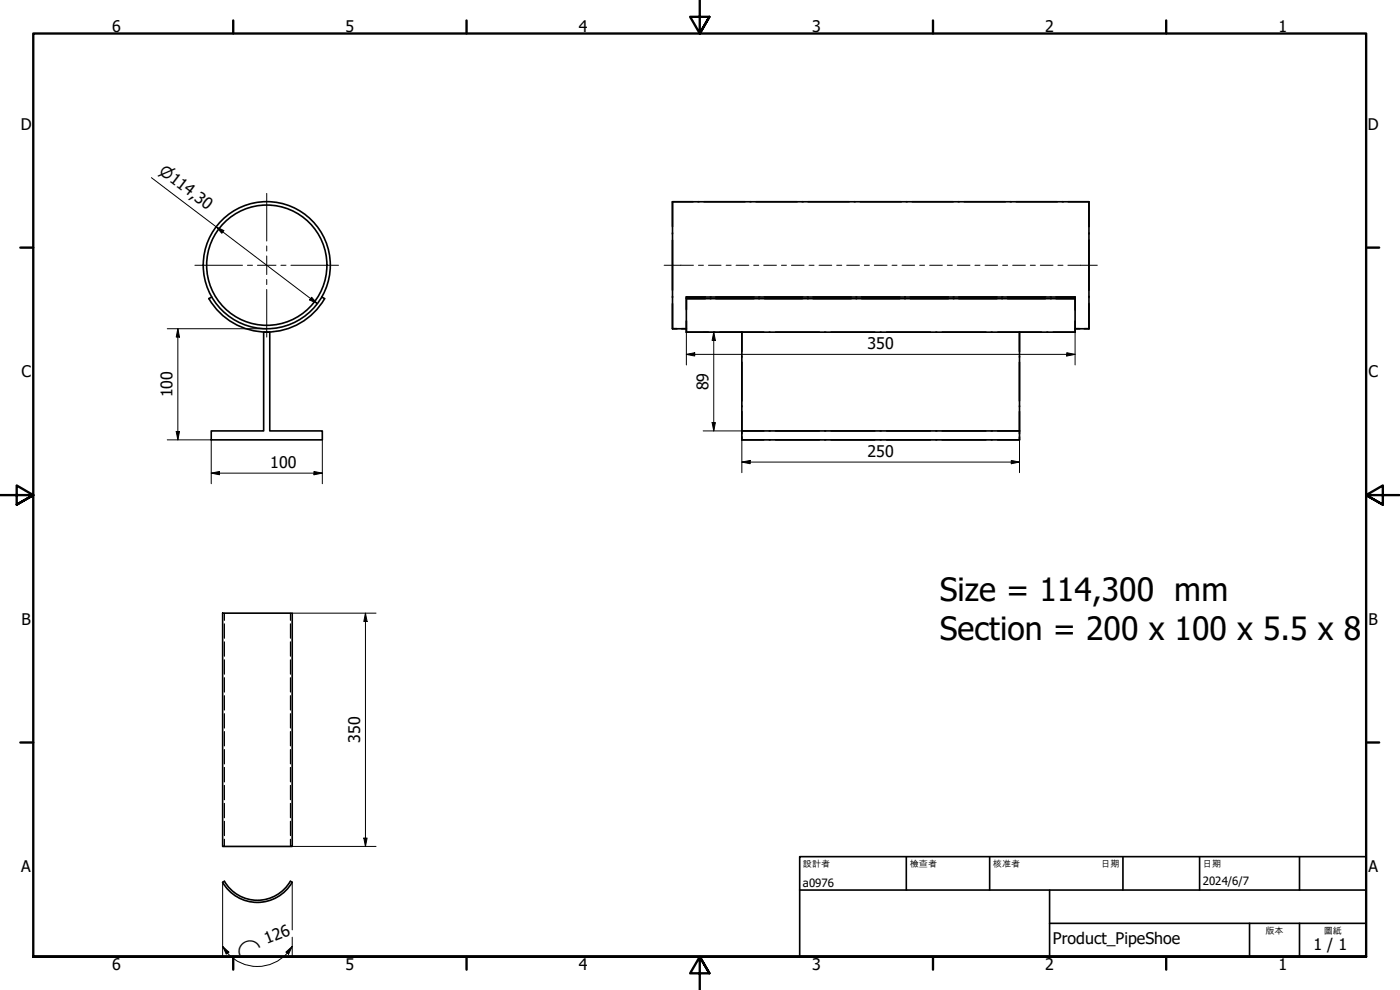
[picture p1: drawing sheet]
<svg xmlns="http://www.w3.org/2000/svg" width="420mm" height="297mm" viewBox="0 0 420 297" stroke-linecap="round" stroke-linejoin="round" font-family="sans-serif">
<g fill="none" stroke="#000" stroke-width=".49">
<path d="M201.8 60.5h125v38.1M201.8 60.5v38.1h4.2M201.8 60.5h6.2M209.5 60.5h.3M211.3 60.5h12.3M225.1 60.5h.3M226.9 60.5h12.3M240.7 60.5h.3M242.5 60.5h12.3M256.4 60.5h.2M258.2 60.5h12.3M272 60.5h.2"/>
<path d="M273.8 60.5h12.3M287.6 60.5h.3M289.4 60.5h12.3M303.2 60.5h.3M305 60.5h12.3M318.9 60.5h.2M320.7 60.5h6.1v7.5M326.8 69.9v.3M326.8 72.1v15M63.5 89.1l-.8 .5M79.1 99.7h1.9v29.6h15.7v2.7h-33.3v-2.7h15.7zM96.6 89.1l.8 .5a20.1 20.1 0 0 1-34.7 0"/>
<path d="M206 89.1v10.6M206 89.1h116.7v.5h-5.8M206 89.5v3.5M206 99.7h23.2M206 89.1v.2M206 96.3v3.4M206 89.1h5.7M211.7 89.6h-5.7h116.7v10.1M213.1 89.6h.3M213.1 89.1h.3M214.8 89.6h11.5M214.8 89.1h11.5"/>
<path d="M222.6 99.7v32.3M222.6 99.7h83.4v29.6h-83.4h6.6M222.6 99.7v5.8M227.7 89.6h.3M227.7 89.1h.3M229.4 89.6h11.5M229.4 89.1h11.5M230.9 99.7h.2M232.8 99.7h13.1M242.3 89.6h.3M242.3 89.1h.3M244 89.6h11.5"/>
<path d="M244 89.1h11.5M247.5 99.7h.3M249.4 99.7h13.1M256.9 89.6h.2M256.9 89.1h.2M258.6 89.6h11.5M258.6 89.1h11.5M264.2 99.7h.2M266.1 99.7h13.1M271.5 89.6h.2M271.5 89.1h.2M273.2 89.6h11.4"/>
<path d="M273.2 89.1h11.4M280.8 99.7h.3M282.8 99.7h13.1M286.1 89.6h.2M286.1 89.1h.2M287.7 89.6h11.5M287.7 89.1h11.5M297.5 99.7h.3M299.4 99.7h23.3M300.6 89.6h.3M300.6 89.1h.3M302.3 89.6h11.5"/>
<path d="M302.3 89.1h11.5M306 99.7v5.8M315.2 89.6h.3M315.2 89.1h.3M316.9 89.1h5.8v.2M322.7 98.6h4.1M322.7 89.5v3.5M322.7 96.3v3.4M326.8 88.9v.4M326.8 91.1v7.5M222.6 106.9v.3M222.6 108.7v11.6"/>
<path d="M306 106.9v.3M306 108.7v11.6M222.6 123.5v6.7M222.6 121.8v.2M222.6 131.1v.9M222.6 132h6.6M230.9 129.3h.2M230.9 132h.2M232.8 129.3h13.1M232.8 132h13.1M247.5 129.3h.3M247.5 132h.3"/>
<path d="M249.4 129.3h13.1M249.4 132h13.1M264.2 129.3h.2M264.2 132h.2M266.1 129.3h13.1M266.1 132h13.1M280.8 129.3h.3M280.8 132h.3M282.8 129.3h13.1M282.8 132h13.1M297.5 129.3h.3M297.5 132h.3"/>
<path d="M299.4 129.3h6.6v2.7h-83.4M306 121.8v.2M306 123.5v6.7M306 131.1v.9h-6.6M66.8 184h20.9v70h-20.9zM87.1 264.4a11.4 11.4 0 0 1-19.7 0l-.6 .3M87.2 264.4l.5 .3a12 12 0 0 1-20.9 0"/>
<circle cx="80.1" cy="79.6" r="18"/>
<circle cx="80.1" cy="79.6" r="19.1"/>
</g>
<g fill="none" stroke="#000" stroke-width=".35">
<path d="M67.3 184v2.1M67.3 187.2v4.3M67.3 192.6v4.3M67.3 198v4.3M87.2 184v2.1M87.2 187.2v4.3M87.2 192.6v4.3M87.2 198v4.3M67.3 203.3v4.3M67.3 208.7v4.3M67.3 214.1v4.3M67.3 219.5v4.3"/>
<path d="M87.2 203.3v4.3M87.2 208.7v4.3M87.2 214.1v4.3M87.2 219.5v4.3M67.3 224.9v4.3M67.3 230.3v4.3M67.3 235.7v4.3M87.2 224.9v4.3M87.2 230.3v4.3M87.2 235.7v4.3M67.3 241.1v4.3M67.3 246.4v4.3"/>
<path d="M67.3 251.8v2.2M87.2 241.1v4.3M87.2 246.4v4.3M87.2 251.8v2.2"/>
</g>
<g fill="none" stroke="#000" stroke-width=".71">
<path d="M70 6.1v4M140 6.1v4M210 0v10.1l-2.9-5.1h5.8l-2.9 5.1 2.9-5.1M280 6.1v4M350 6.1v4M6.1 74.3h3.9M410 74.3h3.9M0 148.6h10l-5-2.9v5.7l5-2.8-5 2.8M420 148.6h-10l5-2.9v5.7l-5-2.8 5 2.8M6.1 222.8h3.9M410 222.8h3.9M10 287.1v-277h400v277h-400h400"/>
<path d="M70 287.1v3.8M140 287.1v3.8M212.9 292l-2.9-4.9 2.9 4.9h-5.8l2.9-4.9v9.9M280 287.1v3.8M350 287.1v3.8"/>
</g>
<path d="M240 257h170v30.1h-170zM272 257v10.1M297 257v10.1M337 257v10.1M360 257v10.1M390 257v10.1M240 267.1h170M315 277h95M315 267.1v20M375 277v10.1M390 277v10.1" fill="none" stroke="#000" stroke-width=".49"/>
<g fill="none" stroke="#000" stroke-width=".3">
<path d="M45.4 53.3l49.8 37.8M64.9 68.1l2.3 1.1-.6 .8zM50.2 98.6h29.7M53.4 98.6l.5 2.5h-1zM53.4 98.6v33.4M93.5 89.2l1.7 1.9-2.3-1.1zM206 99.7v9.8M211 99.7h11.6M214.2 99.7l.5 2.5h-1zM214.2 99.7v29.6M322.7 99.7v9.8M206 106.3l2.5-.5v1z"/>
<path d="M206 106.3h116.7M320.1 105.8l2.6 .5-2.6 .5zM50.2 132h13.2v13.1M52.9 129.5h1l-.5 2.5zM96.7 132v13.1M211 129.3h11.6M213.7 126.8h1l-.5 2.5zM222.6 138.6l2.5-.5v1zM222.6 138.6h83.4M222.6 132v9.8M303.5 138.1l2.5 .5-2.5 .5zM306 132v9.8"/>
<path d="M63.4 142l2.5-.5v1zM63.4 142h33.3M94.2 141.5l2.5 .5-2.5 .5zM87.7 184h25.2M109.7 184l.5 2.5h-1zM109.7 184v70M87.7 254h25.2M109.2 251.5h1l-.5 2.5zM66.8 264.7v22.4M87.7 264.7v14.3M66.8 284l1.9 1.7-.8 .6zM66.8 284l1.5 2"/>
<path d="M68.3 286a12 12 0 0 0 17.9 0M85.8 285.7l1.9-1.7-1.1 2.3zM87.7 284l-1.5 2M87.7 281.2v5.9"/>
</g>
<g fill="#000">
<path d="M64.9 68.1l2.3 1.1-.6 .8zM93.5 89.2l1.7 1.9-2.3-1.1zM53.4 98.6l.5 2.5h-1zM206 106.3l2.5-.5v1zM214.2 99.7l.5 2.5h-1zM320.1 105.8l2.6 .5-2.6 .5zM52.9 129.5h1l-.5 2.5zM213.7 126.8h1l-.5 2.5zM222.6 138.6l2.5-.5v1zM303.5 138.1l2.5 .5-2.5 .5zM63.4 142l2.5-.5v1zM94.2 141.5l2.5 .5-2.5 .5z"/>
<path d="M109.7 184l.5 2.5h-1zM109.2 251.5h1l-.5 2.5zM66.8 284l1.9 1.7-.8 .6zM85.8 285.7l1.9-1.7-1.1 2.3z"/>
</g>
<path d="M80 58v14.3M58.5 79.6h14.3M74.3 79.6h1.5M77.3 79.6h5.5M80 73.8v1.5M80 76.8v5.6M84.3 79.6h1.5M87.3 79.6h14.3M80 83.9v1.5M80 86.9v14.2" fill="none" stroke="#000" stroke-width=".3"/>
<g fill="none" stroke="#000" stroke-width=".3">
<path d="M199.3 79.6h8.8M209.6 79.6h1.5M212.6 79.6h3.8M217.9 79.6h1.5M220.9 79.6h3.8M226.2 79.6h1.5M229.2 79.6h3.8M234.5 79.6h1.5M237.5 79.6h3.8M242.8 79.6h1.5M245.8 79.6h3.8M251.1 79.6h1.5"/>
<path d="M254.1 79.6h3.8M259.4 79.6h1.5M262.4 79.6h3.8M267.7 79.6h1.5M270.7 79.6h3.8M276 79.6h1.5M279 79.6h3.8M284.3 79.6h1.5M287.3 79.6h3.8M292.6 79.6h1.5M295.6 79.6h3.8M300.9 79.6h1.5"/>
<path d="M303.9 79.6h3.8M309.2 79.6h1.5M312.2 79.6h3.8M317.5 79.6h1.5M320.5 79.6h8.8"/>
</g>
<g font-size="9.6">
<text x="282" y="180.4">Size = 114,300 mm</text>
<text x="282" y="191.9">Section = 200 x 100 x 5.5 x 8</text>
</g>
<g font-size="4.8">
<text x="33.7" y="9.6">6</text>
<text x="103.7" y="9.6">5</text>
<text x="173.7" y="9.6">4</text>
<text x="243.7" y="9.6">3</text>
<text x="313.7" y="9.6">2</text>
<text x="383.7" y="9.6">1</text>
<text x="6.2" y="38.9">D</text>
<text x="410.5" y="38.9">D</text>
<text x="260.4" y="104.7">350</text>
<text x="6.4" y="113.2">C</text>
<text x="410.7" y="113.2">C</text>
<text x="51.8" y="119.2" transform="rotate(-90 51.8 119.2)">100</text>
<text x="212.6" y="117.1" transform="rotate(-90 212.6 117.1)">89</text>
<text x="260.4" y="137">250</text>
<text x="81.1" y="140.4">100</text>
<text x="6.4" y="187.4">B</text>
<text x="410.7" y="187.4">B</text>
<text x="108.1" y="222.9" transform="rotate(-90 108.1 222.9)">350</text>
<text x="6.4" y="261.7">A</text>
<text x="410.7" y="261.7">A</text>
<text x="80.1" y="283.3" transform="rotate(-22 80.1 283.3)">126</text>
<text x="316" y="283.4">Product_PipeShoe</text>
<text x="394.2" y="285">1 / 1</text>
<text x="33.7" y="290.9">6</text>
<text x="103.7" y="290.9">5</text>
<text x="173.7" y="290.9">4</text>
<text x="243.7" y="290.9">3</text>
<text x="313.7" y="290.9">2</text>
<text x="383.7" y="290.9">1</text>
</g>
<g font-size="4.6">
<text x="47.5" y="51.9" transform="rotate(37 47.5 51.9)">⌀114,30</text>
<text x="71.5" y="286.7" transform="rotate(-22 71.5 286.7)">⌒</text>
</g>
<g font-size="3.4">
<text x="241" y="266">a0976</text>
<text x="361" y="265.5">2024/6/7</text>
</g>
<g font-size="2.7">
<text x="241" y="260.1">設計者</text>
<text x="273" y="260.1">檢查者</text>
<text x="298" y="260.1">核准者</text>
<text x="330.5" y="260.1">日期</text>
<text x="361" y="260.1">日期</text>
<text x="379.8" y="280.1">版本</text>
<text x="397.3" y="280.1">圖紙</text>
</g>
</svg>
